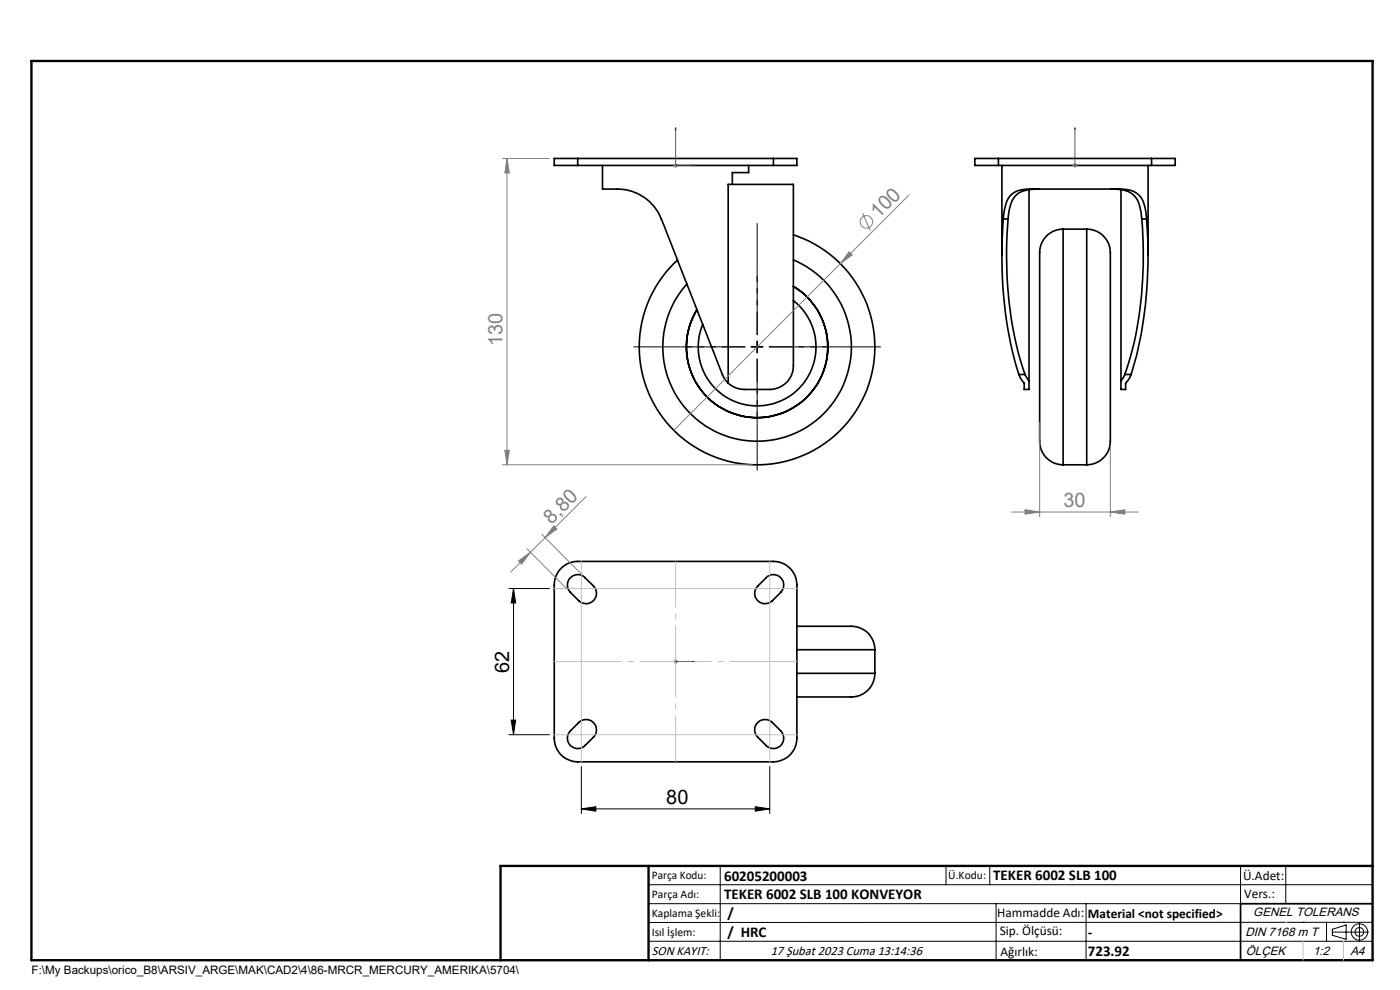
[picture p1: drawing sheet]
<svg xmlns="http://www.w3.org/2000/svg" width="297mm" height="210mm" viewBox="0 0 297 210" stroke-linecap="round" stroke-linejoin="round" font-family="sans-serif">
<g fill="none" stroke="#000" stroke-width=".35">
<path d="M122.6 33.6h-5v1.5h5M122.6 33.6v1.5M122.6 33.6h41.5M122.6 35.1h41.5M127.8 35.1v5h.8a21 21 0 0 1 5.5 .5 10 10 0 0 1 6.2 5.9l12.4 31.6a6.8 6.8 0 0 0 1.8 3.2M154.5 39.1h13.8v38.5a5 5 0 0 1-5 5h-5.4a5.1 5.1 0 0 1-3.4-1.3zM158.8 35.1v1.5h-3.4v2.5M164.1 33.6h5v1.5h-5M164.1 33.6v1.5M211.8 33.6h-5v1.5h5M211.8 33.6h32.5M211.8 35.1h32.5"/>
<path d="M211.8 33.6v1.5M212.5 35.1v19M243.6 35.1v19M244.3 33.6h5v1.5h-5M244.3 33.6v1.5M168.3 49.8a25 25 0 0 1 14.4 35.4 25 25 0 0 1-37.3 8.2 25 25 0 0 1-1.7-38.2M168.3 55.1a20 20 0 0 1 9.8 28.2 20 20 0 0 1-29.1 6.6 20 20 0 0 1-3.3-29.7M212.8 46.5l.1-.5a6.6 6.6 0 0 1 1.9-4.9 7 7 0 0 1 4.7-1h17.1a6 6 0 0 1 5.4 1.7 7.5 7.5 0 0 1 1.2 4.7M212.8 46.5a89 89 0 0 0 3.3 32.9M212.8 46.5h1.1M213.9 46.5a81.6 81.6 0 0 0 3.6 32.9M218.3 40.2v40.6"/>
<path d="M220.4 40.1a6.8 6.8 0 0 0-4.8 1.3 7.6 7.6 0 0 0-1.7 5.1M225.5 48.6a5.2 5.2 0 0 0-4.9 6.2v37.6a5.2 5.2 0 0 0 4.9 6.2M225.5 48.6v50M225.5 48.6h5M230.5 48.6a5.2 5.2 0 0 1 5 6.2v37.6a5.2 5.2 0 0 1-5 6.2M230.5 48.6v50M235.7 40.1h.8a4.9 4.9 0 0 1 4.9 2.6l.7 2.4 .1 1.4M237.8 40.2v40.6M242.2 46.5a81.6 81.6 0 0 1-3.6 32.9M242.2 46.5h1M243.2 46.5a90 90 0 0 1-3.2 32.9M147.8 65.7a15 15 0 0 0 8.7 22.3 15 15 0 0 0 19.1-14.4"/>
<path d="M168.3 60.7a14.8 14.8 0 0 1 7.3 12.9M168.3 63.8a12.5 12.5 0 0 1 2.8 16.6 12.5 12.5 0 0 1-16.3 4.3 12.5 12.5 0 0 1-5.7-15.9M216.1 79.4l.8 1.4a1.61 1.61 0 0 1 .4 1.5v.3h1v-1.8M216.1 79.4h1.4M217.5 79.4l.8 1.4M238.6 79.4l-.8 1.4M238.6 79.4h1.4M240 79.4l-.7 1.3a1.62 1.62 0 0 0-.5 1.6v.3h-1v-1.8M225.5 98.6h5M119.2 120.4l1.6-1 1.8-.3h41.5a5 5 0 0 1 5 5v32.5a5 5 0 0 1-5 5h-41.5a5 5 0 0 1-5-5v-32.5l.3-1.8 .6-1.1zM120.9 122.7a2.19 2.19 0 0 1 3.2-.2l1.8 1.8a2.21 2.21 0 0 1 0 3.1 2.21 2.21 0 0 1-3.1 0l-1.8-1.7a2.23 2.23 0 0 1-.1-3zM162.5 122.5a2.2 2.2 0 0 1 3.1 0 2.2 2.2 0 0 1 0 3.2l-1.7 1.7a2.2 2.2 0 0 1-3.1 0 2.2 2.2 0 0 1 0-3.1z"/>
<path d="M169.1 132.8h10.2a5.3 5.3 0 0 1 6.3 5M169.1 137.8h16.5M185.6 137.8v5M121 155l1.8-1.7a2.21 2.21 0 0 1 3.1 0 2.21 2.21 0 0 1 0 3.1l-1.8 1.7a2.2 2.2 0 0 1-3.1 0 2.2 2.2 0 0 1 0-3.1zM160.6 153.4a2.18 2.18 0 0 1 3.3-.1l1.7 1.7a2.2 2.2 0 0 1 0 3.1 2.2 2.2 0 0 1-3.1 0l-1.7-1.7a2.13 2.13 0 0 1-.2-3zM169.1 142.8h16.5M185.6 142.8a5.2 5.2 0 0 1-6.3 5h-10.2M291.2 191.7h-28v12"/>
</g>
<g fill="none" stroke="#808080" stroke-width=".21">
<path d="M106.6 33.6h10M107.6 33.6l.5 3.1h-1zM107.6 33.6v65M142.8 35.1h1M143 34.7l.7 .7M143.3 34.6v1M143.7 34.7l-.7 .7M227.5 35.1h1M227.7 34.7l.7 .7M228 34.6v1M228.4 34.7l-.7 .7M180.1 53.4l.7 .7-2.5 1.8z"/>
<path d="M183 45.2l1.6 3.7M192.8 41.4l-49.9 49.9M106.6 98.6h53M107.1 95.5h1l-.5 3.1zM220.6 89.6v20M235.5 94.6v15M110 119l2.5-1.9-1.8 2.6zM111.8 116.4l8.5 8.5M114.9 113.3l8.5 8.5M117.5 111.5l.6 .7-2.5 1.8zM124.3 105.3l-16 16M214.6 108.6h26.9"/>
<path d="M217.5 108.1l3.1 .5-3.1 .5zM235.5 108.6l3.1-.5v1zM143 140l.7 .7M143.3 139.8v1M143.7 140l-.7 .7M142.8 140.3h1"/>
<circle cx="183.8" cy="47.1" r="1.33"/>
</g>
<g fill="none" stroke="#000" stroke-width=".21">
<path d="M159.3 73.6h2.6M160.6 72.3v2.6M107.9 124.8h8.7M108.9 124.8l.5 3.1h-1zM108.9 124.8v31M107.9 155.8h8.7M108.4 152.7h1l-.5 3.1zM123.3 171.6l3.1-.5v1zM123.3 162.6v10M123.3 171.6h40M160.2 171.1l3.1 .5-3.1 .5zM163.3 162.6v10"/>
<path d="M137.6 187.7h153.6M137.6 191.7h153.6M137.6 199.7h153.6M152.8 183.7v20M200.7 183.7v4M210 183.7v4M211.3 191.7v12M230.4 191.7v12M263.2 183.7v20M272.8 183.7v8M276.4 195.6h.1M281.4 195.6v4.1"/>
<path d="M282.6 197.7h7.8M282.6 197.1l3-.9v3l-3-.8zM285 195.6h.1M288.4 195.8v3.8M291.2 195.6l-153.6 .1"/>
<circle cx="288.4" cy="197.7" r="1.74"/>
<circle cx="288.4" cy="197.7" r=".93"/>
</g>
<path d="M143.3 27.1v8h4M143.3 27.1l.1 .4h-.2zM146.9 35l.4 .1-.4 .1zM228 35v.2zM228 27.1v.4v-.4M228 35.1h.1M228 27.1v8M143.2 140.3h.2zM143.3 140.3h.1M143.3 140.3h4M147.3 140.3h-.4h.4" fill="none" stroke="#00f" stroke-width=".21"/>
<path d="M158.1 73.6h-23.7M160.6 71.1v-23.8M160.6 76.1v23.7M163.1 73.6h23.8" fill="none" stroke="#000" stroke-width=".21" stroke-dasharray="15.2 1.3 1.3 1.3" stroke-dashoffset="5.3" stroke-linecap="butt"/>
<path d="M158.1 73.6h-13.7M160.6 71.1v-13.8M160.6 76.1v13.7M163.1 73.6h13.8" fill="none" stroke="#000" stroke-width=".21" stroke-dasharray="15.2 1.3 1.3 1.3" stroke-dashoffset="10.3" stroke-linecap="butt"/>
<path d="M117.6 140.3h51.5" fill="none" stroke="#c0c0c0" stroke-width=".21" stroke-dasharray="15.2 1.3 1.3 1.3" stroke-dashoffset=".9" stroke-linecap="butt"/>
<path d="M143.3 119.1v42.5" fill="none" stroke="#c0c0c0" stroke-width=".21" stroke-dasharray="15.2 1.3 1.3 1.3" stroke-dashoffset="5.4" stroke-linecap="butt"/>
<path d="M106.2 203.7h185" fill="none" stroke="#000" stroke-width=".25"/>
<path d="M6.7 12.9h284.5v190.8h-284.5zM137.6 183.7v20M291.2 183.7h-185v20" fill="none" stroke="#000" stroke-width=".5"/>
<path d="M123.3 119.1v42.5M163.3 119.1v42.5M117.6 124.8h51.5M117.6 155.8h51.5M272.8 195.6h.1M276.4 199.7v4M285 199.7v4" fill="none" stroke="#c0c0c0" stroke-width=".21"/>
<g fill="#000">
<path d="M108.9 124.8l.5 3.1h-1zM108.4 152.7h1l-.5 3.1z"/>
<path d="M123.3 171.6l3.1-.5v1zM160.2 171.1l3.1 .5-3.1 .5z"/>
</g>
<g fill="#00f">
<path d="M146.9 35l.4 .1-.4 .1zM143.3 27.1l.1 .4h-.2z"/>
<path d="M146.9 140.3h.4zM143.2 140.3h.2z"/>
<path d="M228 35v.2zM228 27.1v.4z"/>
</g>
<g fill="#808080">
<path d="M180.1 53.4l.7 .7-2.5 1.8z"/>
<path d="M235.5 108.6l3.1-.5v1zM217.5 108.1l3.1 .5-3.1 .5z"/>
<path d="M117.5 111.5l.6 .7-2.5 1.8zM110 119l2.5-1.9-1.8 2.6z"/>
<path d="M107.6 33.6l.5 3.1h-1zM107.1 95.5h1l-.5 3.1z"/>
</g>
<g font-size="4.2" fill="#808080">
<text x="186.4" y="46.5" transform="rotate(-45 186.4 46.5)">100</text>
<text x="106.6" y="73.4" transform="rotate(-90 106.6 73.4)">130</text>
<text x="225.6" y="107.6">30</text>
<text x="117" y="111.3" transform="rotate(-45 117 111.3)">8,80</text>
</g>
<g font-size="4.2">
<text x="108" y="142.7" transform="rotate(-90 108 142.7)">62</text>
<text x="141.3" y="170.6">80</text>
</g>
<g font-size="3.2">
<text x="153.6" y="186.8">60205200003</text>
<text x="153.6" y="190.8">TEKER 6002 SLB 100 KONVEYOR</text>
<text x="210.7" y="186.6">TEKER 6002 SLB 100</text>
<text x="154.3" y="194.8">/</text>
<text x="154.3" y="198.8">/ HRC</text>
<text x="230.8" y="198.7">-</text>
<text x="230.8" y="202.8">723.92</text>
</g>
<g font-size="2.8">
<text x="263.7" y="186.7">Ü.Adet:</text>
<text x="263.9" y="190.5">Vers.:</text>
<text x="211.5" y="194.5">Hammadde Adı:</text>
<text x="230.8" y="194.7">Material &lt;not specified&gt;</text>
<text x="138.3" y="202.6">SON KAYIT:</text>
<text x="163.5" y="202.6">17 Şubat 2023 Cuma 13:14:36</text>
<text x="212.1" y="198.4">Sip. Ölçüsü:</text>
<text x="212.2" y="202.7">Ağırlık:</text>
</g>
<g font-size="2.6">
<text x="265.9" y="194.4">GENEL TOLERANS</text>
<text x="264.2" y="198.5">DIN 7168 m T</text>
<text x="264.3" y="202.6">ÖLÇEK</text>
<text x="278.5" y="202.6">1:2</text>
<text x="286.5" y="202.6">A4</text>
</g>
<g font-size="2.5">
<text x="138.3" y="186.4">Parça Kodu:</text>
<text x="138.3" y="190.5">Parça Adı:</text>
<text x="201.2" y="186.5">Ü.Kodu:</text>
<text x="138.3" y="194.5">Kaplama Şekli:</text>
<text x="138.3" y="198.6">Isıl İşlem:</text>
<text x="6.7" y="206.7">F:\My Backups\orico_B8\ARSIV_ARGE\MAK\CAD2\4\86-MRCR_MERCURY_AMERIKA\5704\</text>
</g>
</svg>
